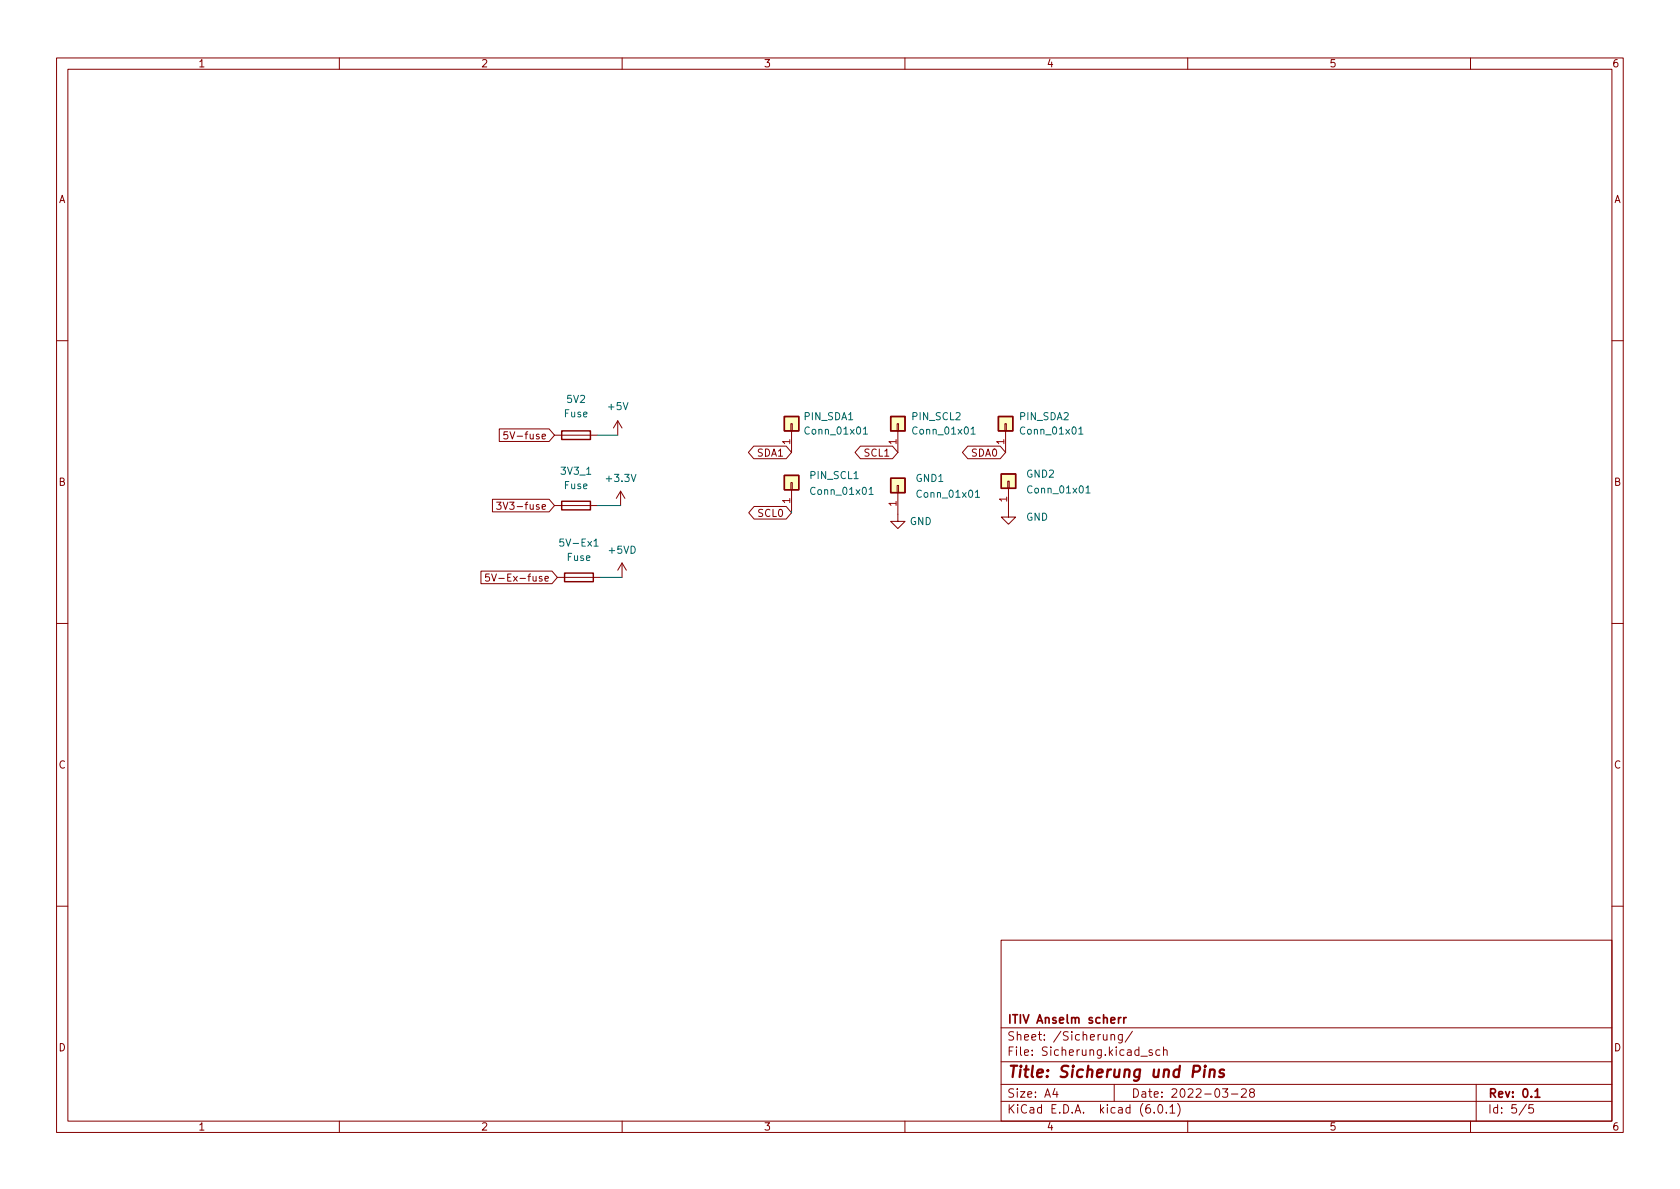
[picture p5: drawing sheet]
<svg xmlns="http://www.w3.org/2000/svg" width="297mm" height="210mm" viewBox="0 0 297 210" stroke-linecap="round" stroke-linejoin="round" font-family="sans-serif">
<g fill="none" stroke="#840000" stroke-width=".18">
<path d="M10 10.2h277v190.1h-277zM12 12.2h273v186.1h-273zM60 10.2v2M110 10.2v2M160 10.2v2M210 10.2v2M260 10.2v2M10 60.2h2M88.3 75.8h8.8l.9 1.2-.9 1.1h-8.8zM89.7 76.4h-.6v.6l.2-.2 .4 .1 .1 .2-.1 .4-.1 .1-.5-.1M98 77h7.7M109.2 74.4l-.7 1.3"/>
<path d="M109.2 74.4v2.6M109.2 74.4l.8 1.3M133.3 78.9h5.7l1 1.1-1 1.1h-5.7l-1-1.1zM139.8 74.9h.3v1.3h-.3zM140 76.2v3.8M152.1 78.9h5.7l.9 1.1-.9 1.1h-5.7l-.9-1.1zM158.6 74.9h.3v1.3h-.3zM158.7 76.2v3.8M171.1 78.9h5.7l1 1.1-1 1.1h-5.7l-.9-1.1zM177.7 74.9h.2v1.3h-.2zM177.8 76.2v3.8M285 60.2h2"/>
<path d="M87.1 88.3h10l.9 1.1-.9 1.1h-10zM87.8 88.8h.8l-.4 .5 .3 .1v.5l-.1 .2-.6-.2M98 89.4h7.7M109.7 86.9l-.7 1.2M109.7 86.9v2.5M109.7 86.9l.8 1.2M110 99.6l-.8 1.2M110 99.6v2.5M110 99.6l.7 1.2M133.3 89.6h5.7l1 1.1-1 1.1h-5.7l-.9-1.1zM139.8 85.3h.3v1.3h-.3zM140 86.6v3.8"/>
<path d="M158.6 85.8h.3v1.3h-.3zM158.7 87.1v5.1h1.3l-1.3 1.3-1.2-1.3h1.2M178.2 85.1h.2v1.3h-.2zM178.3 86.4v5h1.3l-1.3 1.3-1.3-1.3h1.3M10 110.2h2M85 101h12.6l1 1.1-1 1.1h-12.6zM86.5 101.5h-.6l-.1 .6 .2-.1h.4l.2 .2-.1 .4-.2 .2-.5-.2M86.9 101.5l.4 1.3 .5-1.3M98.6 102.1h7.6M285 110.2h2M10 160.2h2M177 166.3h108v32h-108z"/>
<path d="M285 160.2h2M60 198.3v2M110 198.3v2M160 198.3v2M177 194.8h108M177 191.8h108M177 187.8h108M177 181.8h108M186.5 192.5l-.4 1h1M186.9 193v1M196.4 183.1l.2-.2 .4 .1 .1 .9M196.4 182.9v1"/>
<path d="M197 191.8v3M198.4 182.9v1.2l-.3 .3h-.3M198.4 183l-.4-.1-.3 .3v.4l.2 .3h.5M200.2 182.4l-1.3 1.9M201.7 186.8h1.2M203.7 185.7l-.3-.1-.3 .2 .1 .3 .5 .1v.4h-.6M204.1 196.7v.1M204.9 195.4l.2-.1a.81 .81 0 0 1 .6 .7 .81 .81 0 0 1-.3 .8h-.2a.81 .81 0 0 1-.6-.6 .81 .81 0 0 1 .3-.8zM205.1 185.7l-.5-.1-.2 .3v.4l.1 .3h.6M205.7 185.8l.2-.2 .4 .1 .1 .9M205.7 185.1v1.5M206.2 196.7v.1"/>
<path d="M206.9 195.8l.4-.5v1.5M206.9 196.8h.8M208.2 195.1a1.72 1.72 0 0 1 0 2.3M210 198.3v2M216.1 192.5h1l-.5 .6 .4 .1v.7l-.2 .1h-.4l-.3-.1M217.7 193.5h1.2M219.5 192.7l.6-.2 .2 .2 .1 .3-1 1h1M221.2 193.2l-.3-.3 .1-.2 .2-.2 .4 .1 .2 .2-.1 .2-.6 .2-.2 .3 .1 .4 .2 .1h.4l.2-.3-.1-.4-.2-.1M260 198.3v2M261 191.8v6.5M269.9 195.3l-1.3 1.9M271.1 195.3h-.7l-.1 .7 .2-.1 .5 .1 .2 .2-.1 .5-.2 .1-.6-.1"/>
</g>
<path d="M197.8 179.9v1M198.2 179.9l-.3 .1-.1 .2M198.7 179.9v1M199.1 179.9l-.3 .1-.1 .2M271.4 193l.4-.5v1.5M271.4 194h.9" fill="none" stroke="#840000" stroke-width=".3"/>
<path d="M213 189.1l-.2 1.4M213.1 188.5l-.1 .1 .1 .1 .1-.1-.1-.1v.2M213.9 189.3a.49 .49 0 0 1 .9 .1l-.1 1.1M214 189.1l-.2 1.4M216.4 189.2a.49 .49 0 0 0-.8 .3l.1 .2 .5 .1 .2 .3-.1 .3-.2 .1-.6-.1" fill="none" stroke="#840000" stroke-width=".4"/>
<path d="M99.3 76.2h5.1v1.5h-5.1zM138.7 73.7h2.5v2.5h-2.5zM157.5 73.7h2.5v2.5h-2.5zM176.5 73.7h2.6v2.5h-2.6zM99.3 88.6h5.1v1.6h-5.1zM138.7 84.1h2.5v2.5h-2.5zM157.5 84.6h2.5v2.5h-2.5zM177 83.8h2.6v2.6h-2.6zM99.8 101.3h5.1v1.6h-5.1z" fill="none" stroke="#840000" stroke-width=".25"/>
<g fill="none" stroke="#006464" stroke-width=".18">
<path d="M152.6 75.9l.4-.4v1.3M152.6 76.8h.8M171.7 75.9l.4-.4v1.3M171.7 76.8h.7M190.7 75.9l.4-.4v1.3M190.7 76.8h.8M105 96.6h.7M153.7 86.5l.3-.3v1.2M153.7 87.4h.7M172.5 87l.3-.3v1.2M172.5 87.9h.7M192 86.3l.4-.4v1.3"/>
<path d="M192 87.2h.7"/>
</g>
<g fill="#ffffc2" stroke="#ffffc2" stroke-width=".18">
<path d="M138.7 84.1h2.5v2.5h-2.5z"/>
<path d="M138.7 73.7h2.5v2.5h-2.5z"/>
<path d="M177 83.8h2.6v2.6h-2.6z"/>
<path d="M157.5 73.7h2.5v2.5h-2.5z"/>
<path d="M157.5 84.6h2.5v2.5h-2.5z"/>
<path d="M176.5 73.7h2.6v2.5h-2.6z"/>
</g>
<path d="M105.7 77h3.5M105.7 89.4h4M140 90.4v.3M106.2 102.1h3.8" fill="none" stroke="#009600" stroke-width=".18"/>
<text font-size="2.8" fill="#840000" x="178" y="190.6">Title: Sicherung und Pins</text>
<g font-size="2.1" fill="#840000">
<text x="178" y="184">Sheet: /Sicherung/</text>
<text x="178" y="181">ITIV Anselm scherr</text>
<text x="178" y="186.7">File: Sicherung.kicad_sch</text>
<text x="178" y="196.9">KiCad E.D.A. kicad (6.0.1)</text>
<text x="178" y="194.1">Size: A4</text>
<text x="200" y="194.1">Date: 2022-03-28</text>
<text x="263" y="194.1">Rev: 0.1</text>
<text x="263" y="196.9">Id: 5/5</text>
</g>
<g font-size="1.8" fill="#840000">
<text x="35" y="11.9">1</text>
<text x="85" y="11.9">2</text>
<text x="135" y="11.9">3</text>
<text x="185" y="11.9">4</text>
<text x="235" y="11.9">5</text>
<text x="285" y="11.9">6</text>
<text x="10.3" y="35.9">A</text>
<text x="285.3" y="35.9">A</text>
<text x="90.4" y="77.7">5V-fuse</text>
<text x="134" y="80.7">SDA1</text>
<text x="153" y="80.7">SCL1</text>
<text x="171.8" y="80.7">SDA0</text>
<text x="10.3" y="85.9">B</text>
<text x="285.3" y="85.9">B</text>
<text x="89.4" y="90.1">3V3-fuse</text>
<text x="134.2" y="91.4">SCL0</text>
<text x="88.1" y="102.8">5V-Ex-fuse</text>
<text x="10.3" y="135.9">C</text>
<text x="285.3" y="135.9">C</text>
<text x="10.3" y="185.9">D</text>
<text x="285.3" y="185.9">D</text>
<text x="35" y="199.9">1</text>
<text x="85" y="199.9">2</text>
<text x="135" y="199.9">3</text>
<text x="185" y="199.9">4</text>
<text x="235" y="199.9">5</text>
<text x="285" y="199.9">6</text>
</g>
<g font-size="1.8" fill="#006464">
<text x="100.3" y="71.2">5V2</text>
<text x="99.8" y="73.8">Fuse</text>
<text x="107.6" y="72.5">+5V</text>
<text x="142.2" y="74.3">PIN_SDA1</text>
<text x="142.6" y="76.8">Conn_01x01</text>
<text x="161.3" y="74.3">PIN_SCL2</text>
<text x="161.7" y="76.8">Conn_01x01</text>
<text x="180.3" y="74.3">PIN_SDA2</text>
<text x="180.7" y="76.8">Conn_01x01</text>
<text x="99.3" y="83.9">3V3_1</text>
<text x="99.8" y="86.5">Fuse</text>
<text x="107.4" y="85.2">+3.3V</text>
<text x="143.3" y="84.7">PIN_SCL1</text>
<text x="143.6" y="87.5">Conn_01x01</text>
<text x="162" y="85.2">GND1</text>
<text x="162.4" y="88">Conn_01x01</text>
<text x="181.5" y="84.4">GND2</text>
<text x="182" y="87.2">Conn_01x01</text>
<text x="160.8" y="92.8">GND</text>
<text x="181.4" y="92.1">GND</text>
<text x="99.4" y="96.6">5V-Ex1</text>
<text x="100.3" y="99.2">Fuse</text>
<text x="107.7" y="97.9">+5VD</text>
</g>
<g font-size="1.8" fill="#a90000">
<text x="139.7" y="78.6" transform="rotate(-90 139.7 78.6)">1</text>
<text x="158.5" y="78.6" transform="rotate(-90 158.5 78.6)">1</text>
<text x="177.5" y="78.6" transform="rotate(-90 177.5 78.6)">1</text>
<text x="139.7" y="89" transform="rotate(-90 139.7 89)">1</text>
<text x="158.5" y="89.5" transform="rotate(-90 158.5 89.5)">1</text>
<text x="178.1" y="88.8" transform="rotate(-90 178.1 88.8)">1</text>
</g>
</svg>
